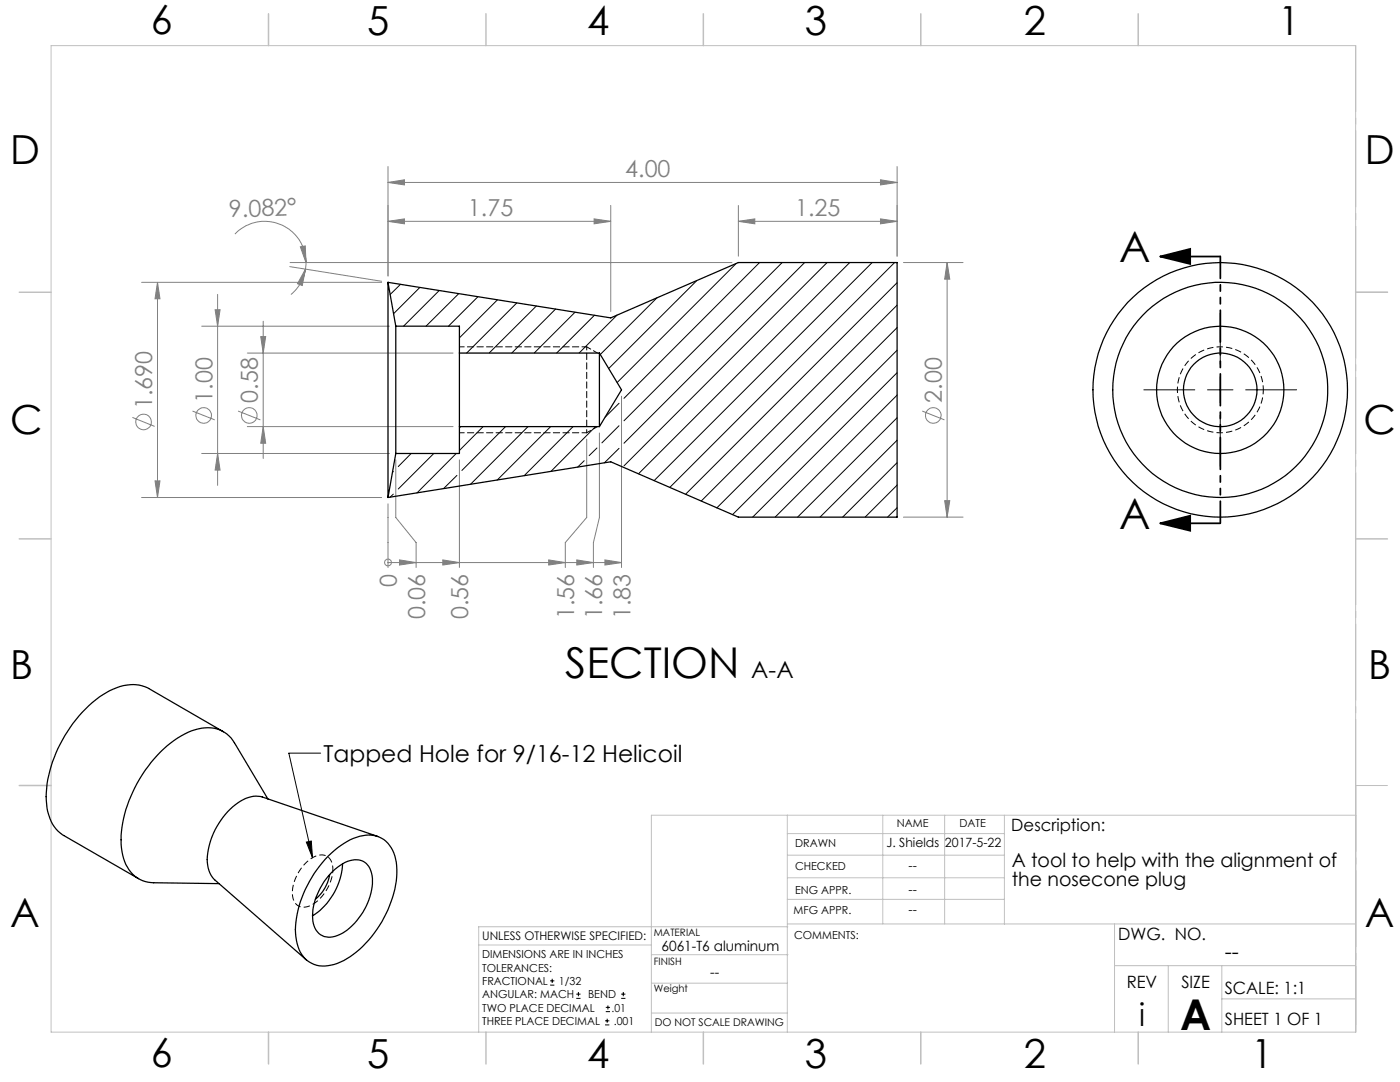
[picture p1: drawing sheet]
<svg xmlns="http://www.w3.org/2000/svg" width="279mm" height="216mm" viewBox="0 0 279 216" stroke-linecap="round" stroke-linejoin="round" font-family="sans-serif">
<g fill="none" stroke="#808080" stroke-width=".2">
<path d="M77.4 36.4l3.3-.5v1zM77.4 33.2v21.9M77.4 36.4h101.6M175.7 35.9l3.3 .5-3.3 .5zM179 33.2v17.9M28.3 56.3h47.9M31.4 56.3l.5 3.3h-1zM31.4 56.3v43M43.4 58.7v38.1M46.9 46.7a8.2 8.2 0 0 1 9-1.9 8.2 8.2 0 0 1 5.2 7.6M57.8 53.2l18.4 2.9M57.9 52.4h88.2"/>
<path d="M59.9 49.2l1-.1 .2 3.3zM61 53.7l-.7 3.3-.9-.4zM61 53.7a8.2 8.2 0 0 1-2.9 5.1M61.1 52.4l-.1 1.3M77.4 44.2l3.3-.5v1zM77.4 44.2h44.5M118.6 43.7l3.3 .5-3.3 .5zM121.9 41v21.2M147.4 44.2l3.2-.5v1zM147.4 44.2h31.6M147.4 41v10.1M175.7 43.7l3.3 .5-3.3 .5z"/>
<path d="M180.3 52.4h11.9M189 52.4l.5 3.3h-1zM189 52.4v50.8M40.3 65.1h37.4M42.9 61.8h1l-.5 3.3zM49.4 70.4h41M52 67.2h1l-.5 3.2zM52.5 64.1v27.4M124 79.1v34.1M26.4 83.3l4.5 1.8M28.3 99.3h47.9M30.9 96h1l-.5 3.3z"/>
<path d="M38.4 82l4.5 1.8M40.3 90.5h37.4M43.4 90.5l.5 3.3h-1zM47.5 82l4.5 1.8M49.4 85.1h41M52.5 85.1l.5 3.3h-1zM79 91.8v11.5l4 5v4.9M91.7 91.8v21.4M117.1 87.6v15.7l-4.3 5v4.9M119.6 86.4v16.9l-1.2 5v4.9M184 82l4.5 1.8M188.5 99.9h1l-.5 3.3z"/>
<path d="M77.4 112.3h.1M77.4 100.5v12.7M77.4 112.3h46.6M79.7 111.7l3.3 .6-3.3 .4zM88.4 111.7l3.3 .6-3.3 .4zM109.5 111.7l3.3 .6-3.3 .4zM115.1 111.7l3.3 .6-3.3 .4zM120.7 111.7l3.3 .6-3.3 .4zM180.3 103.2h11.9"/>
<circle cx="28.7" cy="84.2" r="1.56"/>
<circle cx="40.6" cy="82.9" r="1.56"/>
<circle cx="49.7" cy="82.9" r="1.56"/>
<circle cx="186.3" cy="82.9" r="1.55"/>
<circle cx="77.4" cy="112.2" r=".68"/>
</g>
<g fill="none" stroke="#000" stroke-width=".2">
<path d="M228.3 77.8h10.1M241 77.8h5.1M243.5 62.5v10.2M243.5 75.2v5.1M248.6 77.8h10.2M243.5 82.9v10.1M64 150.3h-6.4l4.8 20.9M61.1 168l1-.2 .3 3.4zM109.8 196.6h.8M109.8 195.7h.8M110.2 195.3v.8M115 199.2h.9"/>
<path d="M115 198.4h.9M115.4 197.9v.9M124 199.2h.8M124 198.4h.8M124.4 197.9v.9M120.8 204.5h.8M120.8 203.7h.8M120.9 201.9h.8M120.9 201h.8M121.2 203.3v.8M121.3 200.6v.8"/>
</g>
<path d="M231.5 51.2l6-1.5v3zM231.5 51.2h12M231.5 104.4l6-1.5v3zM231.5 104.4h12" fill="none" stroke="#000" stroke-width=".35"/>
<path d="M66.4 173.5a2.39 2.39 0 0 0-2.7-2.9 8.2 8.2 0 0 0-5.3 6.7 2.99 2.99 0 0 0 1.6 3.7 5 5 0 0 0 4.5-2.5 8.8 8.8 0 0 0 1.9-5" fill="none" stroke="#000" stroke-width=".2" stroke-dasharray="1.3 .6" stroke-dashoffset=".5" stroke-linecap="butt"/>
<path d="M252.1 77.8a8.6 8.6 0 0 0-12.6-7.6 8.6 8.6 0 0 0-.7 14.7 8.6 8.6 0 0 0 13.3-6.3v-.8" fill="none" stroke="#000" stroke-width=".2" stroke-dasharray="1.3 .6" stroke-dashoffset=".4" stroke-linecap="butt"/>
<path d="M243.5 51.2v53.2" fill="none" stroke="#000" stroke-width=".35" stroke-dasharray="6.3 1.3 1.3 1.3 1.3 1.3" stroke-dashoffset="2"/>
<path d="M270.6 9.1v49.2M270.6 58.3v49.2M270.6 107.5v49.2M270.6 156.7v49.2" fill="none" stroke="#c0c0c0" stroke-width=".2" stroke-dasharray="15.2 1.3 1.3 1.3" stroke-dashoffset="2.1"/>
<g fill="none" stroke="#c0c0c0" stroke-width=".2">
<path d="M10.2 9.1h260.3v196.9h-260.3zM270.5 58.3h6.4M270.5 156.7h6.4M157.1 162.7v43.3M157.1 175.2h43.3M157.1 170.6h43.3M157.1 166.3h43.3M157.1 179.5h43.3M176.2 162.7v21.7M188.5 162.7v21.7M200.4 162.7v21.7M270.6 162.7h-140.6v43.3"/>
<path d="M95.5 188.6h34.5M130 196.2h27.1M130 190.5h27.3M157.1 184.4h113.4M157.2 184.9h-61.7v21.1M222.4 184.4v21.6M222.4 192.7h48.1M233.2 192.7v13.3M243.8 199.3h26.7M243.8 192.7v13.3M130 202.1h27.1"/>
</g>
<g fill="none" stroke="#c0c0c0" stroke-width=".3">
<path d="M53.6 2.8v6.3M97 2.8v6.3M140.4 2.8v6.3M183.8 2.8v6.3M227.2 2.8v6.3M3.8 58.3h6.4M270.5 58.3h6.4M3.8 107.5h6.4M270.5 107.5h6.4M3.8 156.7h6.4M53.6 206v6.3M97 206v6.3"/>
<path d="M140.4 206v6.3M183.8 206v6.3M227.2 206v6.3"/>
</g>
<path d="M117.1 86.4v-17.2" fill="none" stroke="#000" stroke-width=".2" stroke-dasharray="1.3 .6" stroke-dashoffset=".6"/>
<path d="M91.7 69.2h25.4M91.7 86.4h25.4" fill="none" stroke="#000" stroke-width=".2" stroke-dasharray="1.3 .6" stroke-dashoffset=".3"/>
<path d="M117.1 69.2l2.1 1.2M117.1 86.4l2.1-1.3" fill="none" stroke="#000" stroke-width=".2" stroke-dasharray="1.3 .6" stroke-dashoffset=".4"/>
<path d="M231.5 51.2l6-1.5v3zM231.5 104.4l6-1.5v3z" fill="#000"/>
<g fill="#808080">
<path d="M79.7 111.7l3.3 .6-3.3 .4zM88.4 111.7l3.3 .6-3.3 .4zM109.5 111.7l3.3 .6-3.3 .4zM115.1 111.7l3.3 .6-3.3 .4zM120.7 111.7l3.3 .6-3.3 .4z"/>
<path d="M118.6 43.7l3.3 .5-3.3 .5zM77.4 44.2l3.3-.5v1zM175.7 43.7l3.3 .5-3.3 .5zM147.4 44.2l3.2-.5v1z"/>
<path d="M77.4 36.4l3.3-.5v1zM175.7 35.9l3.3 .5-3.3 .5z"/>
<path d="M61 53.7l-.7 3.3-.9-.4zM59.9 49.2l1-.1 .2 3.3z"/>
<path d="M188.5 99.9h1l-.5 3.3zM189 52.4l.5 3.3h-1zM30.9 96h1l-.5 3.3zM31.4 56.3l.5 3.3h-1z"/>
<path d="M42.9 61.8h1l-.5 3.3zM43.4 90.5l.5 3.3h-1zM52 67.2h1l-.5 3.2zM52.5 85.1l.5 3.3h-1z"/>
</g>
<path d="M61.1 168l1-.2 .3 3.4z" fill="#000"/>
<g fill="none" stroke="#000" stroke-width=".25">
<path d="M77.4 56.3v43M77.4 56.3l44.5 7.1 25.5-11h31.6v50.8h-31.6l-25.5-11.1-44.5 7.2M77.4 56.3l1.6 8.8M79 65.1v25.4M79 65.1h12.7v5.3M91.7 70.4v14.7M91.7 70.4h27.9M119.6 70.4v14.7M119.6 70.4l4.4 7.4-4.4 7.3M79 90.5l-1.6 8.8M91.7 85.1v5.4h-12.7M91.7 85.1h27.9"/>
<path d="M44.6 146l-14.9-8.6a8.6 8.6 0 0 0-8.5 .8 26.5 26.5 0 0 0-12 20.8 8.9 8.9 0 0 0 3.3 7.6l15.2 8.7M53.5 159.5l-6.7-11.3a6.3 6.3 0 0 0-7.9-2.6 20.9 20.9 0 0 0-10.5 8.9 23.8 23.8 0 0 0-4.2 14.7 7.2 7.2 0 0 0 4.8 6.7l1.7 .2 13 .2M65.5 170.9a12.7 12.7 0 0 1 8.1-4.3 5.4 5.4 0 0 1 5.4 4.8 18.4 18.4 0 0 1-2.8 12.5 18.4 18.4 0 0 1-9.5 8.5 5.6 5.6 0 0 1-7.5-4.8 18.5 18.5 0 0 1 2.6-11.7l1.4-2.3zM65.8 174.5a8 8 0 0 1-2.9 4.9M65.9 174.3a7.6 7.6 0 0 1 5.3-2.7 3.5 3.5 0 0 1 3.1 3.7 12.7 12.7 0 0 1-6.9 11.4 3.4 3.4 0 0 1-5-3.4 12.6 12.6 0 0 1 3.5-9zM68.4 172.4a13.2 13.2 0 0 1-6 10.3M75.4 166.9l-23-7.9a6.5 6.5 0 0 0-6 2 14.5 14.5 0 0 0-4.9 11.7l.4 1.5 .9 1.3 18.4 16.1"/>
<circle cx="243.5" cy="77.8" r="7.3"/>
<circle cx="243.5" cy="77.8" r="25.4"/>
<circle cx="243.5" cy="77.8" r="12.7"/>
<circle cx="243.5" cy="77.8" r="21.5"/>
</g>
<g fill="none" stroke="#000" stroke-width=".2">
<path d="M79.9 56.7l-2 2.1M83.8 57.4l-5.3 5.2M87.7 58l-7.2 7.1M91.5 58.6l-6.5 6.5M95.4 59.2l-5.9 5.9M99.3 59.8l-7.6 7.6M131.1 59.4l-11.3 11.3M139 56l-17.5 17.6M146.9 52.6l-23.7 23.7M151.6 52.4l-27.1 27.1M156.1 52.4l-31.6 31.6M160.6 52.4l-36.1 36"/>
<path d="M165.1 52.4l-40.6 40.6M169.6 52.4l-42.2 42.1M174.1 52.4l-43.6 43.5M178.5 52.4l-44.8 44.9M179 56.4l-42.2 42.2M103.2 60.4l-10.1 10M107 61.1l-9.4 9.3M110.9 61.7l-8.8 8.7M114.8 62.3l-8.2 8.1M118.6 62.9l-7.5 7.5M123.2 62.9l-7.6 7.5M179 60.9l-39.1 39.1"/>
<path d="M179 65.4l-35.9 36M179 69.9l-32.8 32.8M179 74.4l-28.8 28.8M179 78.8l-24.3 24.4M78.5 94.1l-.2 .2M78.5 98.6l-.6 .6M82.1 90.5l-2.6 2.6M86.6 90.5l-7.1 7.1M91.1 90.5l-7.9 7.9M91.2 94.9l-2.7 2.6M91.9 85.1l-.2 .3M96.4 85.1l-4.7 4.8"/>
<path d="M100.9 85.1l-8.7 8.8M105.4 85.1l-11.5 11.5M109.9 85.1l-10.7 10.7M114.4 85.1l-9.8 9.8M116.6 91.9l-1.3 1.3M118.9 85.1l-9 9M119.1 89.4l-1.5 1.5M123.5 80.5l-2.7 2.8M123.5 84.9l-3.4 3.5M123.5 89.5l-2.9 2.9M179 83.4l-19.8 19.8M179 87.8l-15.3 15.4"/>
<path d="M179 92.3l-10.8 10.9M179 96.8l-6.4 6.4M179 101.3l-1.9 1.9"/>
</g>
<g font-size="8.5">
<text x="223.4" y="52.4">A</text>
<text x="223.4" y="105.6">A</text>
<text x="112.8" y="135.3">SECTION</text>
<text x="235.5" y="205.4">A</text>
</g>
<g font-size="8">
<text x="30.1" y="6.8">6</text>
<text x="73.3" y="6.9">5</text>
<text x="117.2" y="6.9">4</text>
<text x="160.6" y="6.9">3</text>
<text x="204.3" y="6.9">2</text>
<text x="255.1" y="6.9">1</text>
<text x="2.1" y="32.7">D</text>
<text x="272.4" y="32.7">D</text>
<text x="2.1" y="86.5">C</text>
<text x="272.1" y="86.5">C</text>
<text x="2.1" y="135.6">B</text>
<text x="273.1" y="135.6">B</text>
<text x="2.1" y="185.1">A</text>
<text x="272.4" y="185.1">A</text>
<text x="30.1" y="213">6</text>
<text x="73.3" y="213.1">5</text>
<text x="117.2" y="213.1">4</text>
<text x="160.6" y="213.1">3</text>
<text x="204.3" y="213.1">2</text>
<text x="249.7" y="213.1">1</text>
</g>
<text font-size="6.3" x="227.3" y="204.6">i</text>
<g font-size="4.7" fill="#808080">
<text x="124.8" y="35.4">4.00</text>
<text x="45.8" y="43.4" transform="rotate(-2 45.8 43.4)">9.082°</text>
<text x="93.4" y="43.1">1.75</text>
<text x="158.7" y="43.1">1.25</text>
<text x="30.4" y="81.6" transform="rotate(-90 30.4 81.6)">1.690</text>
<text x="42.4" y="80.3" transform="rotate(-90 42.4 80.3)">1.00</text>
<text x="51.5" y="80.3" transform="rotate(-90 51.5 80.3)">0.58</text>
<text x="188" y="80.3" transform="rotate(-90 188 80.3)">2.00</text>
<text x="79.2" y="117.1" transform="rotate(-90 79.2 117.1)">0</text>
<text x="84.8" y="123.6" transform="rotate(-90 84.8 123.6)">0.06</text>
<text x="93.5" y="123.6" transform="rotate(-90 93.5 123.6)">0.56</text>
<text x="114.6" y="123.6" transform="rotate(-90 114.6 123.6)">1.56</text>
<text x="120.2" y="123.6" transform="rotate(-90 120.2 123.6)">1.66</text>
<text x="125.8" y="123.6" transform="rotate(-90 125.8 123.6)">1.83</text>
</g>
<g font-size="4.7">
<text x="149.9" y="135.3">A-A</text>
<text x="64.6" y="152">Tapped Hole for 9/16-12 Helicoil</text>
</g>
<text font-size="4.2" x="244.4" y="191.4">--</text>
<g font-size="3.9">
<text x="201.9" y="173">A tool to help with the alignment of</text>
<text x="201.9" y="176.8">the nosecone plug</text>
</g>
<g font-size="3.4">
<text x="201.8" y="165.9">Description:</text>
<text x="223.2" y="187.6">DWG. NO.</text>
<text x="224.9" y="197.2">REV</text>
<text x="235.8" y="197.2">SIZE</text>
<text x="244.4" y="198.4">SCALE: 1:1</text>
<text x="244.4" y="204.6">SHEET 1 OF 1</text>
</g>
<g font-size="2.8">
<text x="132" y="189.7">6061-T6 aluminum</text>
<text x="141.7" y="194.9">--</text>
</g>
<g font-size="2.5">
<text x="176.9" y="169">J. Shields</text>
<text x="181.3" y="173.5">--</text>
<text x="188.6" y="169">2017-5-22</text>
<text x="181.3" y="178.3">--</text>
<text x="181.3" y="182.3">--</text>
</g>
<text font-size="2.4" x="96.2" y="187.5">UNLESS OTHERWISE SPECIFIED:</text>
<g font-size="2.2">
<text x="179" y="165.1">NAME</text>
<text x="191.5" y="165.1">DATE</text>
<text x="158.7" y="169">DRAWN</text>
<text x="158.7" y="173.5">CHECKED</text>
<text x="158.7" y="178.3">ENG APPR.</text>
<text x="158.4" y="182.4">MFG APPR.</text>
<text x="96.2" y="191.2">DIMENSIONS ARE IN INCHES</text>
<text x="158.5" y="187.4">COMMENTS:</text>
<text x="96.2" y="193.9">TOLERANCES:</text>
<text x="96.2" y="196.5">FRACTIONAL</text>
<text x="111.5" y="196.5">1/32</text>
<text x="96.2" y="201.8">TWO PLACE DECIMAL</text>
<text x="96.2" y="199.2">ANGULAR: MACH</text>
<text x="117.4" y="199.2">BEND</text>
<text x="122.1" y="201.8">.01</text>
<text x="96.2" y="204.5">THREE PLACE DECIMAL</text>
<text x="122.5" y="204.5">.001</text>
</g>
<text font-size="2.1" x="130.7" y="204.6">DO NOT SCALE DRAWING</text>
<g font-size="2">
<text x="130.5" y="186.8">MATERIAL</text>
<text x="130.5" y="192.5">FINISH</text>
<text x="130.5" y="198">Weight</text>
</g>
</svg>
